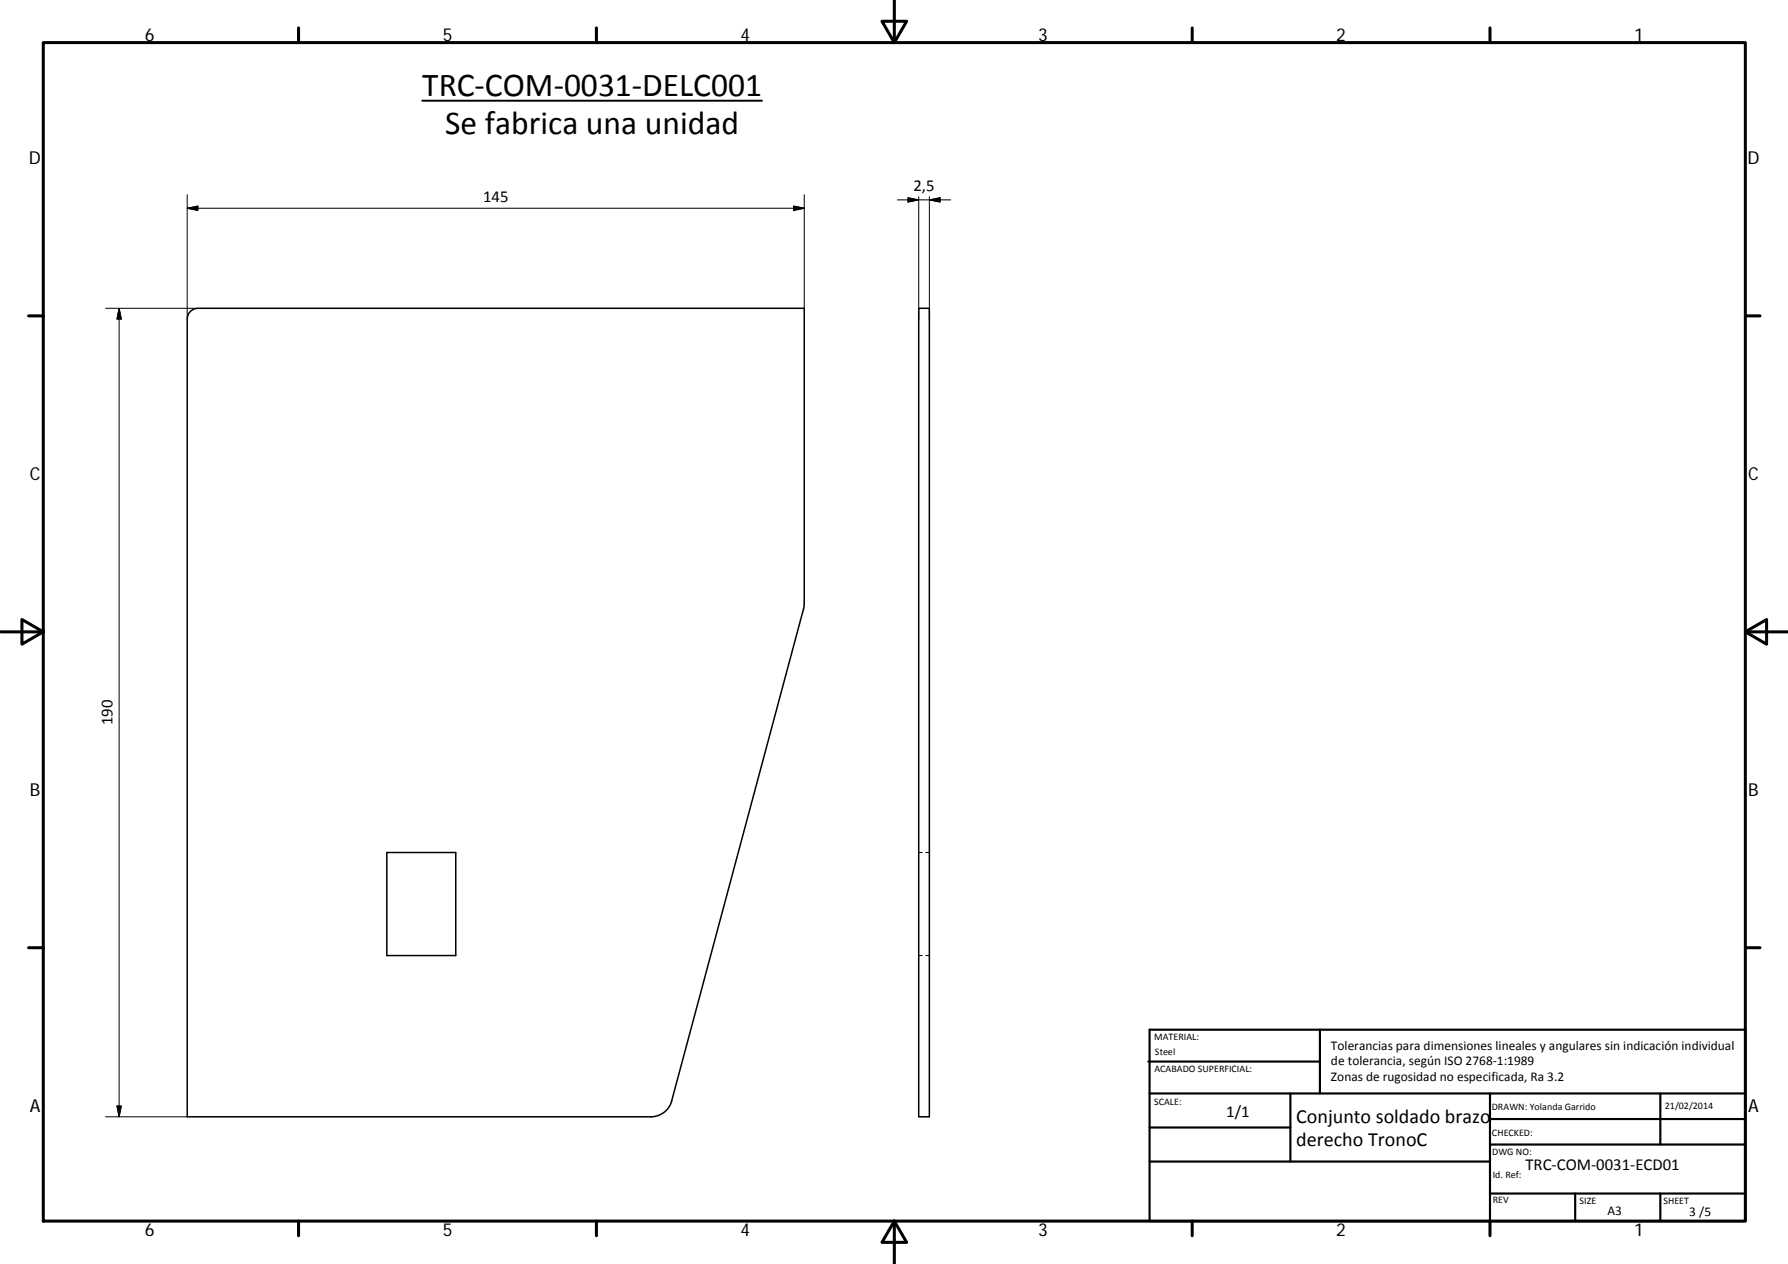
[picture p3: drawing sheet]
<svg xmlns="http://www.w3.org/2000/svg" width="420mm" height="297mm" viewBox="0 0 420 297" stroke-linecap="round" stroke-linejoin="round" font-family="sans-serif">
<path d="M44.6 73.3l.9-.6 1-.2h142.5l-.1 70.2-31.1 116a5 5 0 0 1-4.8 3.7h-109v-187.4l.1-.7zM215.9 72.5h2.5v189.9h-2.5zM90.9 200.3h16.2v24.3h-16.2z" fill="none" stroke="#000" stroke-width=".36"/>
<g fill="none" stroke="#000" stroke-width=".23">
<path d="M44 45.8v29.2M44 48.9l2.5-.5v1zM44 48.9h145M186.5 48.4l2.5 .5-2.5 .5zM189 45.8v26.7M210.9 47h12.5M213.4 46.5l2.5 .5-2.5 .5zM215.9 46.2v28.8M218.4 47l2.5-.5v1zM218.4 46.2v28.8M24.8 72.5h21.7M28 72.5v189.9"/>
<path d="M28 72.5l.5 2.5h-1zM215.9 200.3h.8M217.5 200.3h.9M215.9 224.6h.8M217.5 224.6h.9M27.5 259.9h1l-.5 2.5zM24.8 262.4h19.2"/>
</g>
<g fill="none" stroke="#000" stroke-width=".71">
<path d="M10.2 10h399.9v277h-399.9zM70.2 6.6v3.4M140.2 6.6v3.4M207.3 5h5.8l-2.9 5zM210.2 0v10M280.2 6.6v3.4M350.1 6.6v3.4M6.7 74.2h3.5M410.1 74.2h3.5M.2 148.5h10M5.2 145.6l5 2.9-5 2.9zM410.1 148.5l5-2.9v5.8z"/>
<path d="M410.1 148.5h10M6.7 222.7h3.5M410.1 222.7h3.5M70.2 287v3.4M140.2 287v3.4M210.2 287l2.9 5h-5.8zM210.2 287v10M280.2 287v3.4M350.1 287v3.4"/>
</g>
<g fill="none" stroke="#000" stroke-width=".51">
<path d="M269.8 249.5h40.4M270.1 242h140v45h-140zM270.1 257h140M303.2 257v16M310.2 242v15M350.1 257v30M390.2 257v12M270.1 265h33.1M270.1 273h80M350.1 269h60M350.1 263h60M350.1 280.5h60"/>
<path d="M370.2 280.5v6.5M390.2 280.5v6.5"/>
</g>
<path d="M99.2 23.7h79.9" fill="none" stroke="#000" stroke-width=".46"/>
<path d="M44 48.9l2.5-.5v1zM186.5 48.4l2.5 .5-2.5 .5zM213.4 46.5l2.5 .5-2.5 .5zM218.4 47l2.5-.5v1zM28 72.5l.5 2.5h-1zM27.5 259.9h1l-.5 2.5z" fill="#000" stroke="#000" stroke-width=".23"/>
<g font-size="7.9">
<text x="99.2" y="22.6">TRC‐COM‐0031‐DELC001</text>
<text x="104.6" y="31.5">Se fabrica una unidad</text>
</g>
<g font-size="4.7">
<text x="304.6" y="263.9">Conjunto soldado brazo</text>
<text x="304.6" y="269.3">derecho TronoC</text>
</g>
<g font-size="4.2">
<text x="34" y="9.6">6</text>
<text x="104" y="9.6">5</text>
<text x="174" y="9.6">4</text>
<text x="244" y="9.6">3</text>
<text x="314" y="9.6">2</text>
<text x="384" y="9.6">1</text>
<text x="6.8" y="38.7">D</text>
<text x="410.6" y="38.7">D</text>
<text x="7" y="112.9">C</text>
<text x="410.8" y="112.9">C</text>
<text x="7" y="187.1">B</text>
<text x="410.8" y="187.1">B</text>
<text x="7" y="261.3">A</text>
<text x="410.8" y="261.3">A</text>
<text x="34" y="290.4">6</text>
<text x="104" y="290.4">5</text>
<text x="174" y="290.4">4</text>
<text x="244" y="290.4">3</text>
<text x="314" y="290.4">2</text>
<text x="384" y="290.4">1</text>
</g>
<g font-size="3.9">
<text x="113.5" y="47.4">145</text>
<text x="214.6" y="44.9">2,5</text>
<text x="26.4" y="170.4" transform="rotate(-90 26.4 170.4)">190</text>
<text x="288.2" y="262.5">1/1</text>
<text x="358.5" y="274.9">TRC‐COM‐0031‐ECD01</text>
</g>
<g font-size="3.1">
<text x="312.8" y="246.8">Tolerancias para dimensiones lineales y angulares sin indicación individual</text>
<text x="312.8" y="250.4">de tolerancia, según ISO 2768‐1:1989</text>
<text x="312.8" y="254">Zonas de rugosidad no especificada, Ra 3.2</text>
<text x="377.7" y="285.6">A3</text>
<text x="397" y="285.8">3 /5</text>
</g>
<g font-size="2.4">
<text x="271.2" y="244.4">MATERIAL:</text>
<text x="271.3" y="251.9">ACABADO SUPERFICIAL:</text>
<text x="271.4" y="247.9">Steel</text>
<text x="271.2" y="259.7">SCALE:</text>
<text x="350.6" y="260.9">DRAWN: Yolanda Garrido</text>
<text x="391.2" y="260.6">21/02/2014</text>
<text x="350.6" y="267">CHECKED:</text>
<text x="350.6" y="271.4">DWG NO:</text>
<text x="350.8" y="276.8">Id. Ref:</text>
<text x="350.8" y="282.8">REV</text>
<text x="371.2" y="282.9">SIZE</text>
<text x="390.9" y="282.9">SHEET</text>
</g>
</svg>
